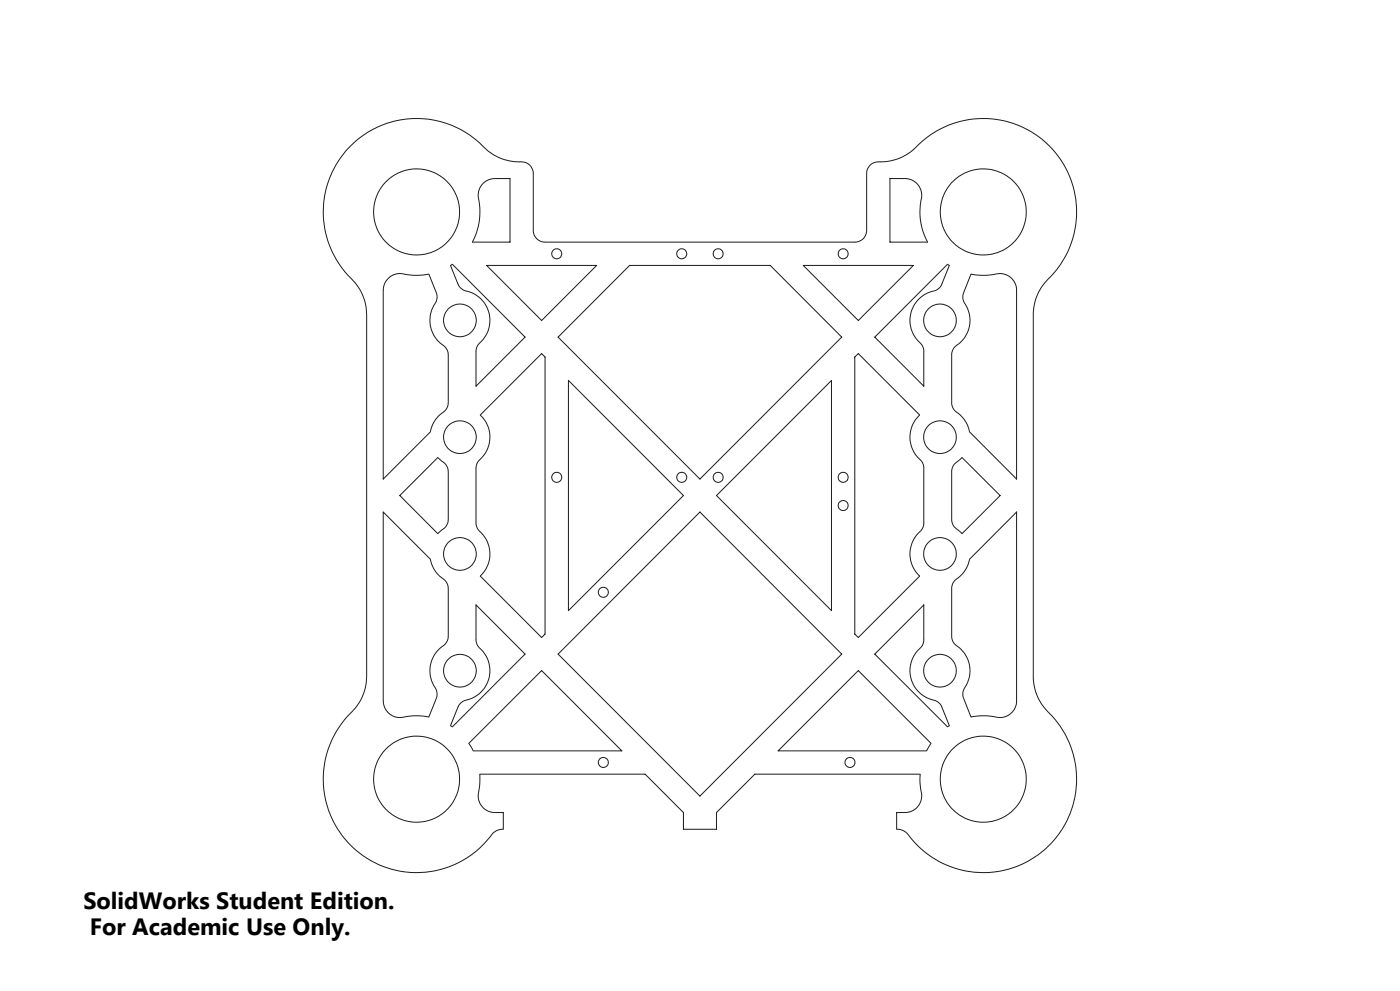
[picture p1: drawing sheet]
<svg xmlns="http://www.w3.org/2000/svg" width="420mm" height="297mm" viewBox="0 0 420 297" stroke-linecap="round" stroke-linejoin="round" font-family="sans-serif">
<g fill="none" stroke="#191924" stroke-width=".3">
<path d="M105.2 43.7a28.2 28.2 0 0 1 41.1 1.5 16.6 16.6 0 0 0 11 3.4 3.5 3.5 0 0 1 2.7 3.4v17.3a3.5 3.5 0 0 0 3.5 3.3h93.3a3.5 3.5 0 0 0 3.2-3.5v-17.4a3.8 3.8 0 0 1 4.8-3.2 16.1 16.1 0 0 0 11.7-6.1 28 28 0 0 1 39.5 2.6 28 28 0 0 1-2.3 39.4 14.8 14.8 0 0 0-3.7 9.9v109a15.4 15.4 0 0 0 5.6 11.2 28.1 28.1 0 0 1-3.2 40.9 28.1 28.1 0 0 1-40.6-6l-1.6-.8-1.2-.1v-5h2.5a5.1 5.1 0 0 0 4.8-6.7l-.3-2.7v-2.1h-49.6l-11.5 11.5v5h-9.9v-5l-11.5-11.5h-49.6l-.1 4.1a5.5 5.5 0 0 0 1.9 6.6l2.1 .8h3.2v5l-1.2 .1-1.4 .7a51.3 51.3 0 0 1-6.9 6.8 28.1 28.1 0 0 1-38.5-5.2 28.1 28.1 0 0 1 3.6-38.7 15.1 15.1 0 0 0 3.4-9.5v-108.9a15.4 15.4 0 0 0-5.6-11.3 28 28 0 0 1 .8-38.8zM145 54.9l1.6-1 1.2-.4h5.2v19.1h-11.3a19.9 19.9 0 0 0 1.7-14l.5-2.2zM267 53.5h4.5a5.1 5.1 0 0 1 4.8 6.7 19.2 19.2 0 0 0 2 12.4h-11.3zM135.1 79.5l.6-.3 21.8 21.8-14.7 14.7v-10.6l.5-1.6a10.1 10.1 0 0 0 3.7-8.1 9.3 9.3 0 0 0-7.9-8.4l-1.5-1.4zM146 79.5h33l-16.5 16.6zM188.9 79.5h42.2l21.4 21.5-42.5 42.6-42.6-42.6zM241 79.5h33l-16.5 16.6zM116.6 83.3a5.5 5.5 0 0 1 5.7-1l3.2 .2 3.2-.3 2.3 5.8v1.9a12.4 12.4 0 0 0-2 6.3 9.5 9.5 0 0 0 4.6 7.8l.6 1 .3 1.4v14.2l-.2 1.2-.5 1a11.3 11.3 0 0 0-4.4 5.3l-.3 1.3-14.1 14.2v-56.6l.5-2.2zM291.3 82.2a23.5 23.5 0 0 0 8.9-.2 5 5 0 0 1 4.8 5v56.6l-14.1-14.2a9.8 9.8 0 0 0-4.5-6.4l-.6-.9-.3-1.2v-14.8l.7-1.9a12 12 0 0 0 4.2-5 9.7 9.7 0 0 0-1.3-9l-.2-.8 .1-1.4zM170.5 114l34.5 34.5-34.5 34.5zM249.4 114v69l-34.5-34.5zM256.4 107l1.1-1 18.4 18.4a9.2 9.2 0 0 0 .6 13.9l.6 1.8v16.9l-.4 1.5a10.5 10.5 0 0 0-3.7 7.2 9 9 0 0 0 2.9 6.9l-18.4 18.5-1.1-1.1z"/>
<path d="M262.4 101l21.9-21.8 .5 .3-2.3 5.9-.5 .7-1.1 .9a9.2 9.2 0 0 0-7.6 6.7 9.2 9.2 0 0 0 3.2 9.6l.6 1.8v10.6zM144.1 124.4l18.4-18.4 1 1v83l-1 1.1-18.4-18.5a9.2 9.2 0 0 0-.7-13.9l-.6-1.7v-16.9l.4-1.3a14.6 14.6 0 0 0 3.4-5.4 9 9 0 0 0-2.5-9zM286.4 139l2.2-1.9 11.4 11.4-11.4 11.4a9.1 9.1 0 0 1-3-3.4l-.1-15.4 .4-1.4zM115 153.5l14.1 14.1a9.6 9.6 0 0 0 4.5 6.4l.6 1 .3 1.4v14.3l-.2 1.1-.5 1a10.8 10.8 0 0 0-4.5 5.9 9.7 9.7 0 0 0 1.6 8.1l.2 2-2.4 6.1a23.3 23.3 0 0 0-8.9 .1 5.1 5.1 0 0 1-4.8-5zM119.9 148.5l11.4-11.4a10 10 0 0 1 3 3.2l.2 1.1v14.3a4.1 4.1 0 0 1-2.4 3.5l-.8 .7zM210 153.5l42.5 42.5-42.5 42.6-42.6-42.6zM305 153.5v56.5a5.2 5.2 0 0 1-7.3 4.7l-3.2-.2-3.2 .4-2.4-6.1v-1.2l.2-.8a9.4 9.4 0 0 0-2.7-13.8l-.5-.7-.4-1.3v-14.9l.3-1.1 .6-1a10 10 0 0 0 4.5-6.4zM142.8 181.3l14.7 14.7-21.8 21.8-.6-.3 2.3-5.6 .7-1.2 .7-.5a10 10 0 0 0 7.6-6.1 9.3 9.3 0 0 0-3-10.4l-.6-1.7zM277.1 181.3v10.7l-.4 1.5a10.5 10.5 0 0 0-3.7 7.3 9.4 9.4 0 0 0 7.9 9.3l.9 .6 .7 1 2.3 5.8-.5 .3-21.9-21.8zM140.7 222.8l21.8-21.8 24 24h-44.5zM233.4 225l24.1-24 21.8 21.8-1.3 2.2z"/>
<circle cx="125" cy="63.5" r="12.9"/>
<circle cx="167" cy="76.1" r="1.51"/>
<circle cx="204.5" cy="76.1" r="1.51"/>
<circle cx="215.5" cy="76.1" r="1.51"/>
<circle cx="253" cy="76.1" r="1.51"/>
<circle cx="295" cy="63.5" r="12.9"/>
<circle cx="138" cy="96" r="4.9"/>
<circle cx="282" cy="96" r="4.9"/>
<circle cx="138" cy="131" r="4.9"/>
<circle cx="282" cy="131" r="4.9"/>
<circle cx="167" cy="143" r="1.51"/>
<circle cx="204.5" cy="143" r="1.51"/>
<circle cx="215.5" cy="143" r="1.51"/>
<circle cx="253" cy="151.5" r="1.51"/>
<circle cx="253" cy="143" r="1.51"/>
<circle cx="138" cy="166" r="4.9"/>
<circle cx="181" cy="177.5" r="1.51"/>
<circle cx="282" cy="166" r="4.9"/>
<circle cx="138" cy="201" r="4.9"/>
<circle cx="282" cy="201" r="4.9"/>
<circle cx="125" cy="233.5" r="12.9"/>
<circle cx="181" cy="228.5" r="1.5"/>
<circle cx="255" cy="228.5" r="1.5"/>
<circle cx="295" cy="233.5" r="12.9"/>
</g>
<g font-size="7.1">
<text x="25" y="272.4">SolidWorks Student Edition.</text>
<text x="26.9" y="280.1">For Academic Use Only.</text>
</g>
</svg>
